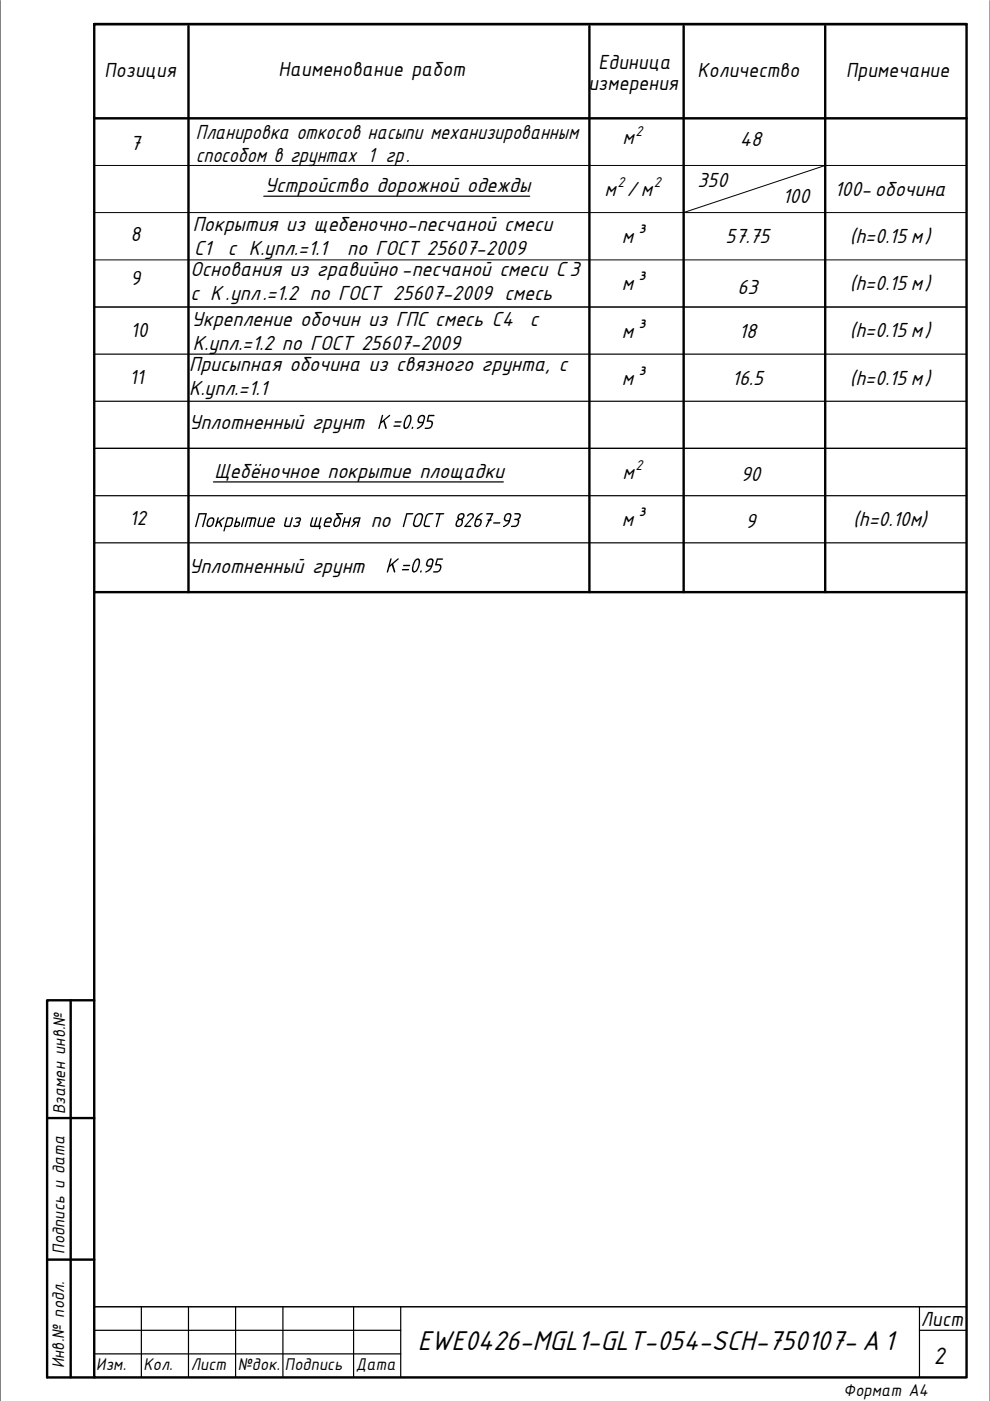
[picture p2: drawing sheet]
<svg xmlns="http://www.w3.org/2000/svg" width="210mm" height="297mm" viewBox="0 0 210 297" stroke-linecap="round" stroke-linejoin="round" font-family="sans-serif">
<!-- layer: 0 -->
<path d="M0 .1v296.9M209.9 .1v296.9M20 25.1h184.9M20 35.1h184.9M175 35.1l-30.1 10M20 45.1h184.9M20 55.1h184.9M20 65.1h184.9M20 277.1h184.9" fill="none" stroke="#000" stroke-width=".21"/>
<g fill="none" stroke="#000" stroke-width=".25">
<path d="M55.9 41.6h56.4M20 75.1h184.9M20 95.1h184.9M20 85.1h184.9M20 105.1h184.9M20 115.1h184.9M45.3 102.2h61.4M20 177.1v114.9h184.9M20 277.1h184.9M30 277.1v14.9M40 277.1v14.9M50 277.1v14.9"/>
<path d="M60 277.1v14.9M75 277.1v14.9M85 277.1v14.9M194.9 277.1v14.9M20 287h65M20 282.1h65M194.9 282.1h10"/>
</g>
<g fill="#000">
<path d="M90.8 88h1.3l-.1 .3h-1l-.2 .8 .8 .1 .2 .6-.1 .6-.5 .4-1.2 .1 .1-.2h.8l.3-.2 .3-.6a.33 .33 0 0 0-.4-.5h-.7zM62.6 109.9l.9-.2a.57 .57 0 0 1 .3 .5 .57 .57 0 0 1-.3 .5v.7l-.5 .3h-.4a.26 .26 0 0 1-.3 0 .26 .26 0 0 1 0-.4l.6 .1a.33 .33 0 0 0 .4-.3 .33 .33 0 0 0-.5-.3l.2-.2a.33 .33 0 0 0 .4-.2 .33 .33 0 0 0-.1-.4l-.7 .1zM66.1 109.7h.3l-.4 1.5 .1 .2h.4l.6-1.7 .2 .1-.5 1.6h.7l.4-1.6 .3-.1v.1l-.4 1.6 .2 .1-.1 .7h-.3l.1-.5h-1.7a.41 .41 0 0 1-.3-.5zM73 109.7h.3l-.2 .9h.9l.2-.8 .3-.1-.6 2h-.2l.2-.8h-.9l-.3 .8h-.2zM92.6 118.5l1.3-.1-.1 .3h-1l-.2 .9 .8 .1 .2 .6-.2 .5-.4 .5-1.1 .1v-.3l1.1-.1 .3-.7-.2-.4-.9-.1zM92.4 108.9l1.8-.1-.2 .3h-.6l-.8 2.6h-.2l.7-2.6h-.6zM109.1 108.8h1l.2 .1 .1 .3-.1 .6a.39 .39 0 0 0-.2 .6l-.1 .7-.4 .5-.3 .1h-1l.2-.3h.9l.2-.2 .2-.5a.33 .33 0 0 0-.4-.4h-.3v-.2l.7-.2 .2-.2a.35 .35 0 0 0 .1-.4 .35 .35 0 0 0-.3-.2h-.7z"/>
<path d="M89.2 88.3l-.4 .8 .1 .3h.7l.2-.7a.41 .41 0 0 0-.2-.4 .41 .41 0 0 0-.4 0zM88.8 88.3l.4-.3h.5l.3 .1 .2 .4-.5 1.6-1 .8a.19 .19 0 0 1-.3 .1 .19 .19 0 0 1-.1-.3 .19 .19 0 0 1 .3-.1l.4-.2 .5-.6-.6-.1-.4-.3z"/>
<path d="M69.4 110.1l-.3 .5h.9v-.2a.39 .39 0 0 0-.2-.4 .39 .39 0 0 0-.4 .1zM69 110.1l.6-.4h.4l.3 .2 .1 .4-.2 .6h-1.2l-.1 .3 .1 .2 1 .1-.1 .2h-1l-.3-.2z"/>
<path d="M71.2 108.8h1.5v.1l-.1 .2h-.9l.6 .8v.4l-.3 1.1-.5 .3h-.5l-.4-.4 .3-1.1 .5-.5h.3l-.5-.7zM71.4 110.1l-.4 .9a.44 .44 0 0 0 .4 .5 .44 .44 0 0 0 .4-.5l.2-.6a.39 .39 0 0 0-.2-.4 .39 .39 0 0 0-.4 .1z"/>
<path d="M75 110l.4-.3h1.1l-.6 2h-.3l.3-.8h-.3l-.9 .8h-.2l.7-.8-.4-.3zM75.3 110a.28 .28 0 0 0-.2 .3 .28 .28 0 0 0 .3 .3h.5l.2-.6z"/>
<path d="M90.9 118.9l-.3 .6 .2 .4h.6l.2-.7a.39 .39 0 0 0-.2-.5 .39 .39 0 0 0-.5 .2zM90.7 118.7l.5-.3h.4l.3 .2v.5l-.5 1.5-.9 .7a.2 .2 0 0 1-.3 .1 .2 .2 0 0 1 0-.3 .2 .2 0 0 1 .2 0l.6-.4 .3-.4-.7-.2-.3-.2 .1-.8z"/>
<path d="M107.4 109.2l-.3 .6a.33 .33 0 0 0 .4 .5h.4l.2-.8a.41 .41 0 0 0-.3-.4 .41 .41 0 0 0-.4 .1zM107.1 109.1l.5-.3h.5l.4 .4-.4 1.4-.7 .9a.45 .45 0 0 1-.8 .1l.8-.4 .4-.6h-.6l-.4-.4z"/>
</g>
<path d="M20 5.1h184.9v286.9h-184.9zM20 5.1h184.9M40 5.5v120M125 5.5v120M144.9 5.5v120M175 5.5v120M20 25.1h184.9M20 125.5h184.9M15 212.1v79.9M20 212.1h-10v79.9h10M10 237.1h10M10 267.1h10" fill="none" stroke="#000" stroke-width=".51"/>
<text font-size="6.4" x="88.6" y="286.3">EWE0426-MGL1-GLT-054-SCH-750107- А 1</text>
<text font-size="5.5" x="198" y="289.2">2</text>
<g font-size="4.8">
<text x="41.5" y="29.4">Планировка откосов насыпи механизированным</text>
<text x="41.5" y="34.4">способом в грунтах 1 гр.</text>
<text x="132" y="30.6">м</text>
<text x="156.9" y="31">48</text>
<text x="56.1" y="40.7">Устройство дорожной одежды</text>
<text x="128.1" y="41.6">м / м</text>
<text x="147.9" y="39.7">350</text>
<text x="176.9" y="41.6">100-обочина</text>
<text x="165.9" y="43.1">100</text>
<text x="40.9" y="49">Покрытия из щебеночно-песчаной смеси</text>
<text x="131.9" y="51.6">м³</text>
<text x="153.8" y="51.6">57.75</text>
<text x="180.2" y="51.6">(h=0.15 м)</text>
<text x="40.4" y="58.6">Основания из гравийно -песчаной смеси С 3</text>
<text x="41.1" y="54">С1</text>
<text x="48.3" y="54">с К.упл.=1.1</text>
<text x="73.6" y="54">по ГОСТ 25607-2009</text>
<text x="40.4" y="63.6">с К .упл.=1.2 по ГОСТ 25607-2009 смесь</text>
<text x="131.9" y="61.6">м³</text>
<text x="156.4" y="62.3">63</text>
<text x="180.2" y="61.6">(h=0.15 м)</text>
<text x="40.6" y="69.2">Укрепление обочин из ГПС смесь С4</text>
<text x="112.4" y="69.2">с</text>
<text x="131.9" y="71.6">м³</text>
<text x="156.7" y="71.6">18</text>
<text x="180.2" y="71.4">(h=0.15 м)</text>
<text x="40.9" y="74.2">К.упл.=1.2 по ГОСТ 25607-2009</text>
<text x="40.1" y="78.7">Присыпная обочина из связного грунта, с</text>
<text x="40.1" y="83.7">К.упл.=1.1</text>
<text x="131.9" y="81.6">м³</text>
<text x="155.2" y="81.6">16.5</text>
<text x="180.2" y="81.6">(h=0.15 м)</text>
<text x="40.1" y="91">Уплотненный грунт</text>
<text x="79.9" y="91">К=0.95</text>
<text x="45.5" y="101.2">Щебёночное покрытие площадки</text>
<text x="132" y="101.6">м</text>
<text x="157.1" y="101.9">90</text>
<text x="41" y="111.7">Покрытие из щебня</text>
<text x="78.6" y="111.7">по</text>
<text x="84.1" y="111.7">ГОСТ</text>
<text x="96.1" y="111.7">8267-93</text>
<text x="131.9" y="111.6">м³</text>
<text x="158.1" y="112">9</text>
<text x="180.9" y="111.6">(h=0.10м)</text>
<text x="40.1" y="121.4">Уплотненный грунт</text>
<text x="81.7" y="121.4">К=0.95</text>
</g>
<g font-size="4.7">
<text x="22.2" y="16.2">Позиция</text>
<text x="59.1" y="16.2">Наименование работ</text>
<text x="126.9" y="14.7">Единица</text>
<text x="147.9" y="16.2">Количество</text>
<text x="179.4" y="16.2">Примечание</text>
<text x="124.8" y="19">измерения</text>
<text x="27.8" y="31.9">7</text>
<text x="27.8" y="51">8</text>
<text x="27.8" y="60.4">9</text>
<text x="27.8" y="71.4">10</text>
<text x="27.5" y="81.4">11</text>
<text x="27.5" y="111.3">12</text>
<text x="195.2" y="281.1">Лист</text>
</g>
<g font-size="3.9">
<text x="13.8" y="236.3" transform="rotate(-90 13.8 236.3)">Взамен инв.№</text>
<text x="13.7" y="265.8" transform="rotate(-90 13.7 265.8)">Подпись и дата</text>
<text x="13.6" y="290.1" transform="rotate(-90 13.6 290.1)">Инв.№ подл.</text>
<text x="20.4" y="290.4">Изм.</text>
<text x="30.4" y="290.4">Кол.</text>
<text x="40.4" y="290.4">Лист</text>
<text x="50.4" y="290.4">№док.</text>
<text x="60.4" y="290.4">Подпись</text>
<text x="75.4" y="290.4">Дата</text>
<text x="178.9" y="296">Формат А4</text>
</g>
<g font-size="3.4">
<text x="134.7" y="28.8">2</text>
<text x="130.9" y="39.7">2</text>
<text x="138.6" y="39.7">2</text>
<text x="134.7" y="99.7">2</text>
</g>
</svg>
